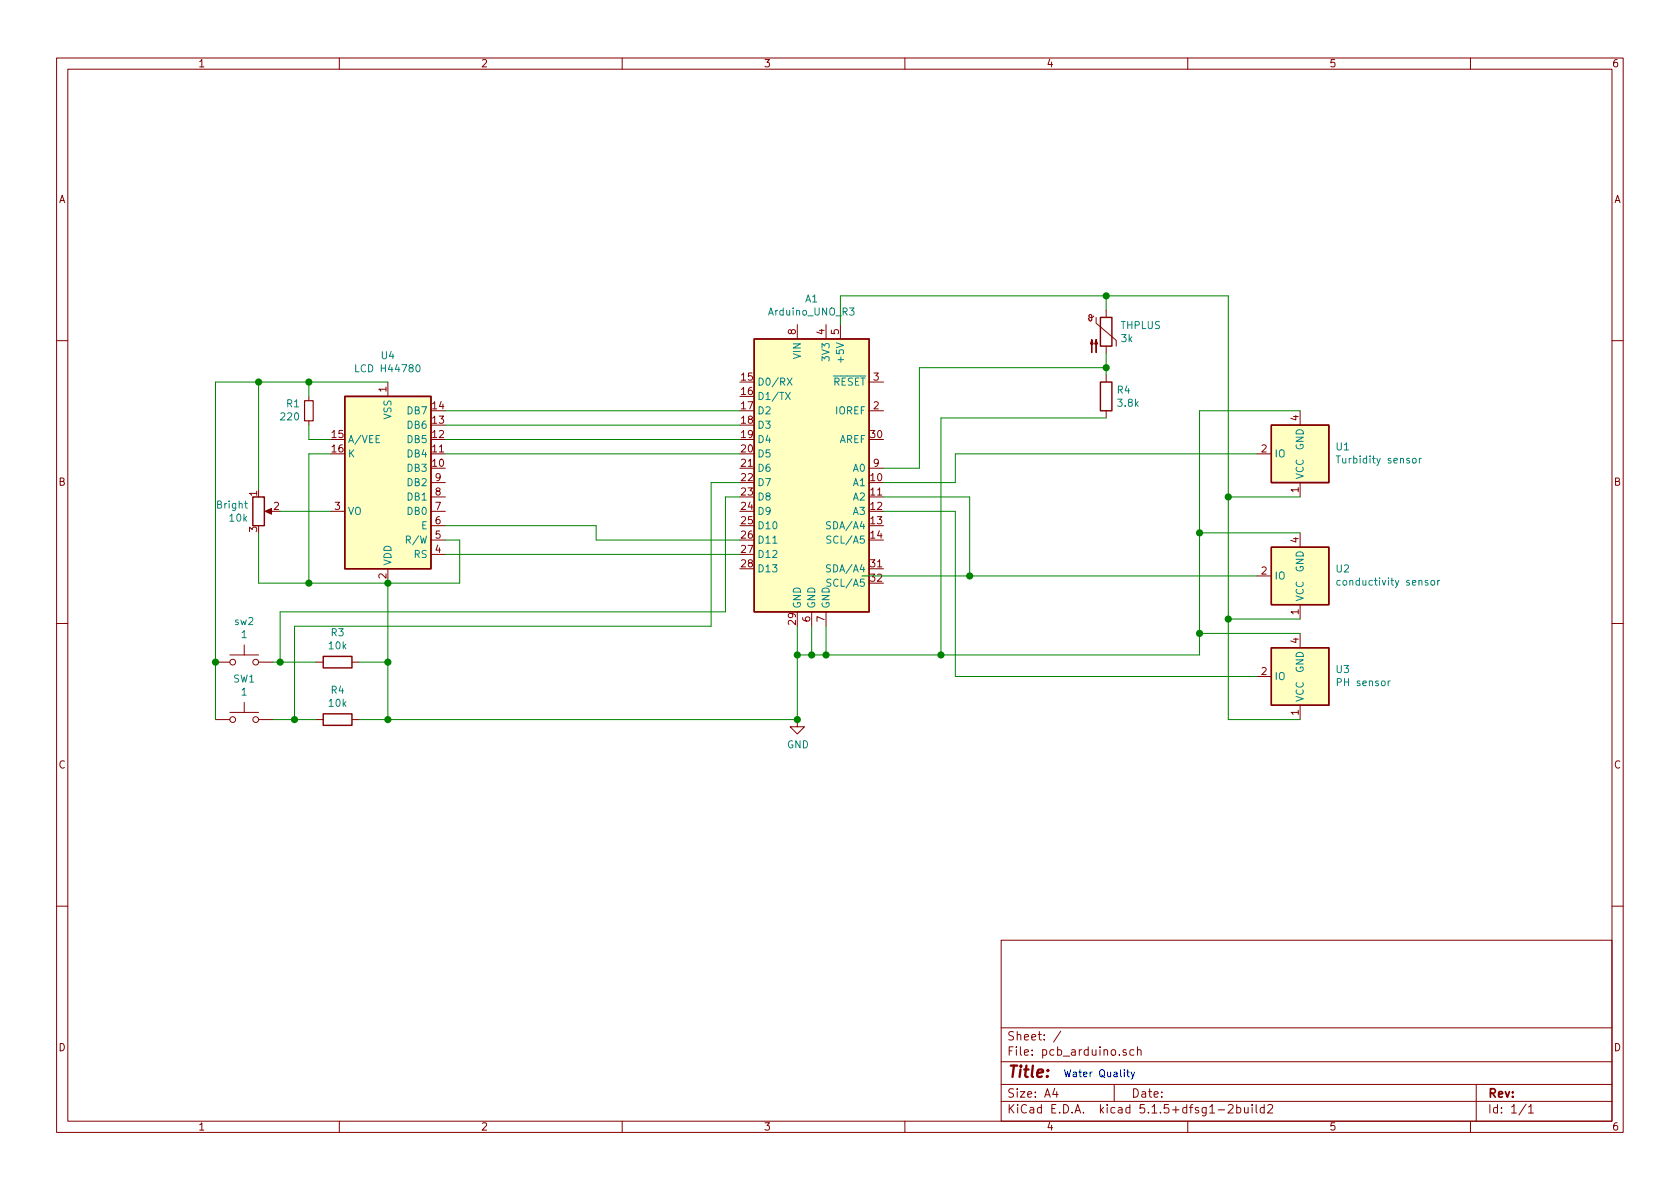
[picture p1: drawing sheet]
<svg xmlns="http://www.w3.org/2000/svg" width="297mm" height="210mm" viewBox="0 0 297 210" stroke-linecap="round" stroke-linejoin="round" font-family="sans-serif">
<g fill="none" stroke="#840000" stroke-width=".18">
<path d="M10 10.3h277v189.9h-277zM12 12.2h273v186.1h-273zM60 10.3v1.9M110 10.3v1.9M160 10.3v1.9M210 10.3v1.9M260 10.3v1.9M141 57.4v2.5M146 57.4v2.5M148.6 57.4v2.5M193.4 55.9l-.2 .2-.4 .1-.2-.2v-.3l.3-.1 .1 .2v.8l-.1 .2-.3-.2v-.2l-.2-.1M193.8 56.1v1l3.6 3.1v1"/>
<path d="M195.6 54.9v1.2M10 60.2h2M54.6 70.1v.8M54.6 74.4v.8M68.6 67.6v2.5M153.7 72.6h2.5M153.7 67.6h2.5M195.6 61.2v1.3M195.6 66.3v1.3M195.6 72.6v1.3M229.9 72.6v2.6M285 60.2h2"/>
<path d="M47.2 90.4h1.1M58.4 90.4h2.6M76.2 90.4h2.5M76.2 98h2.5M76.2 95.5h2.5M76.2 93h2.5M76.2 87.9h2.5M76.2 85.3h2.5M153.7 82.8h2.5M222.2 80.3h2.6M229.9 85.3v2.6M229.9 94.2v2.6"/>
<path d="M10 110.3h2M38.1 117.1h2.5M40.6 115.8h5.1M43.2 114v1.8M45.7 117.1h2.6M55.9 117.1h1.2M62.2 117.1h1.3M68.6 100.6v2.5M143.5 108.2v2.5M146 108.2v2.5M222.2 101.8h2.6M222.2 119.6h2.6"/>
<path d="M229.9 106.9v2.6M229.9 112v2.5M285 110.3h2M38.1 127.2h2.5M40.6 126h5.1M43.2 124.2v1.8M45.7 127.2h2.6M55.9 127.2h1.2M62.2 127.2h1.3M141 127.2v1.3h1.2l-1.2 1.3-1.3-1.3h1.3M229.9 124.7v2.5M10 160.2h2"/>
<path d="M177 166.3h108v32h-108zM285 160.2h2M60 198.3v1.9M110 198.3v1.9M160 198.3v1.9M177 194.8h108M177 191.8h108M177 187.8h108M177 181.8h108M186.5 192.5l-.4 1h1M186.8 193v1M187.6 182.3l-1.3 2"/>
<path d="M197 191.8v3M199.1 185.7l-.3-.1-.2 .2v.2l.5 .2v.3h-.5M200.5 185.7l-.4-.1-.3 .3v.6l.3 .1 .4-.1M201.1 185.7l.2-.1 .4 .1 .1 .9M201.1 185.1v1.5M210 198.3v1.9M215.4 196.3h1.1M217.2 195.5l.2-.2h.4l.2 .5-.9 1h.9M218.7 195.9l.4-.1 .3 .3-.1 .6h-.6M218.7 195.3v1.5M220 195.8l.1 .9 .3 .1 .3-.1M220.7 195.8v1"/>
<path d="M221.4 195.3v.2M221.4 195.8v1M222.1 195.3v1.3l.2 .2M223.5 195.9l-.4-.1-.3 .3 .1 .6 .2 .1 .4-.1M223.5 195.3v1.5M224.2 195.5l.2-.2h.3l.3 .5-.9 1h.9M260 198.3v1.9M261 191.8v6.5M269.8 195.2l-1.2 2M270.3 195.8l.4-.5v1.5M270.3 196.8h.8"/>
<circle cx="41.1" cy="117.1" r=".51"/>
<circle cx="45.2" cy="117.1" r=".51"/>
<circle cx="41.1" cy="127.2" r=".51"/>
<circle cx="45.2" cy="127.2" r=".51"/>
</g>
<g fill="#ffffc2" stroke="#ffffc2" stroke-width=".18">
<path d="M61 70.1h15.2v30.5h-15.2z"/>
<path d="M133.3 59.9h20.4v48.3h-20.4z"/>
<path d="M224.8 96.8h10.1v10.1h-10.1z"/>
<path d="M224.8 114.5h10.1v10.2h-10.1z"/>
<path d="M224.8 75.2h10.1v10.1h-10.1z"/>
</g>
<path d="M133.3 59.9h20.4v48.3h-20.4zM194.6 56.1h2v5.1h-2zM61 70.1h15.2v30.5h-15.2zM194.6 67.6h2v5h-2zM224.8 75.2h10.1v10.1h-10.1zM44.7 87.9h2v5.1h-2zM224.8 96.8h10.1v10.1h-10.1zM57.1 116.1h5.1v2h-5.1zM224.8 114.5h10.1v10.2h-10.1zM57.1 126.2h5.1v2.1h-5.1z" fill="none" stroke="#840000" stroke-width=".25"/>
<g fill="none" stroke="#008484" stroke-width=".18">
<path d="M150.2 54.5h.8l-.4 .4 .3 .2 .1 .4-.3 .2-.5-.1M62.9 64.5v1.3h.6M73.7 64.6l.1-.1a.67 .67 0 0 1 .5 .6 .67 .67 0 0 1-.5 .7 .83 .83 0 0 1-.1-1.2zM138.9 69.4l.8 1.3M139.2 66.8l.8 1.3M139.7 69.4l-.8 1.3M140 66.8l-.8 1.3M43.3 89h.4M43.4 88.6v1.1l.3 .2M146.8 92.3l-.4-.1-.2 .2v.4l.5 .2 .1 .3-.2 .2h-.5M146.8 99.9h-.4l-.2 .1v.4l.5 .2 .1 .3-.2 .2h-.5M146.9 94.9l-.5-.1-.2 .1v.4l.6 .2 .1 .3-.2 .3-.5-.1"/>
<path d="M236.2 80.6h.8M249.8 81.2l.2-.2 .3 .2 .1 .5-.1 .1-.3 .1-.2-.1zM251 81v.9M251.3 81l-.2 .1-.1 .2M146.9 102.5l-.5-.1-.2 .1v.4l.6 .2 .1 .3-.2 .3-.5-.1M237 102.7l-.4-.1-.2 .3 .1 .5h.5M253.1 102.7l.3-.1 .3 .3-.2 .5-.3 .1-.2-.3zM254.2 102.6v.9M254.6 102.6l-.4 .3M245.8 120.4l-.4 .2"/>
</g>
<g fill="#840000" stroke="#840000" stroke-width=".18">
<path d="M46.9 90.4l1.1-.5v1z"/>
<path d="M193 60.1l.3 .7h-.5l.2-.7v2.3z"/>
<path d="M193.8 60.1l.3 .7h-.6l.3-.7v2.3z"/>
</g>
<path d="M53.8 70.9h1.6v3.5h-1.6z" fill="none" stroke="#840000" stroke-width=".2"/>
<g fill="none" stroke="#008400" stroke-width=".18">
<path d="M148.6 57.4v-5.1h68.6v74.9h12.7M195.6 52.3v2.6M45.7 67.6v19M54.6 75.2v2.5h3.8M54.6 67.6v2.5M68.6 67.6h-30.5v59.6M78.7 72.6h52.1M78.7 75.2h52.1M78.7 77.7h52.1M195.6 62.5v3.8M195.6 65h-33v17.8h-6.4M195.6 73.9h-29.2v41.9"/>
<path d="M229.9 72.6h-17.8v43.2h-71.1M45.7 94.2v8.9h35.6v-7.6h-2.6M49.5 90.4h8.9M58.4 80.3h-3.8v22.8M78.7 80.3h52.1M78.7 93h26.7v2.5h25.4M78.7 98h52.1M130.8 87.9h-2.5v20.3h-78.8v8.9M130.8 85.3h-5.1v25.4h-73.6v16.5M156.2 87.9h15.2v13.9M156.2 90.4h12.7v29.2h53.3M212.1 94.2h17.8"/>
<path d="M217.2 87.9h12.7M222.2 80.3h-53.3v5h-12.7M48.3 117.1h7.6M63.5 117.1h5.1M68.6 103.1v24.1M141 110.7v16.5h-77.5M143.5 110.7v5.1M146 110.7v5.1M152.4 101.8h69.8M212.1 112h17.8M217.2 109.5h12.7M48.3 127.2h7.6"/>
</g>
<path d="M199.2 189.6h.5M199.4 189.1v1.1l.3 .2M200 189.6l.3 .8M200.6 189.6l-.4 1.1-.2 .1" fill="none" stroke="#0000c2" stroke-width=".18"/>
<g fill="#008400" stroke="#008400" stroke-width=".25">
<circle cx="52.1" cy="127.2" r=".51"/>
<circle cx="49.5" cy="117.1" r=".51"/>
<circle cx="68.6" cy="117.1" r=".51"/>
<circle cx="68.6" cy="127.2" r=".51"/>
<circle cx="141" cy="127.2" r=".51"/>
<circle cx="38.1" cy="117.1" r=".51"/>
<circle cx="45.7" cy="67.6" r=".51"/>
<circle cx="195.6" cy="52.3" r=".51"/>
<circle cx="217.2" cy="87.9" r=".51"/>
<circle cx="141" cy="115.8" r=".51"/>
<circle cx="212.1" cy="112" r=".51"/>
<circle cx="166.4" cy="115.8" r=".51"/>
<circle cx="54.6" cy="67.6" r=".51"/>
<circle cx="171.5" cy="101.8" r=".51"/>
<circle cx="212.1" cy="94.2" r=".51"/>
<circle cx="217.2" cy="109.5" r=".51"/>
<circle cx="146.1" cy="115.8" r=".51"/>
<circle cx="143.5" cy="115.8" r=".51"/>
<circle cx="195.6" cy="65" r=".51"/>
<circle cx="54.6" cy="103.1" r=".51"/>
<circle cx="68.6" cy="103.1" r=".51"/>
</g>
<text font-size="2.8" fill="#840000" x="178" y="190.5">Title:</text>
<g font-size="2.1" fill="#840000">
<text x="178" y="184">Sheet: /</text>
<text x="178" y="186.7">File: pcb_arduino.sch</text>
<text x="178" y="196.9">KiCad E.D.A. kicad 5.1.5+dfsg1-2build2</text>
<text x="178" y="194.1">Size: A4</text>
<text x="200" y="194.1">Date:</text>
<text x="263" y="194.1">Rev:</text>
<text x="263" y="196.9">Id: 1/1</text>
</g>
<g font-size="1.8" fill="#840000">
<text x="35" y="11.9">1</text>
<text x="85" y="11.9">2</text>
<text x="135" y="11.9">3</text>
<text x="185" y="11.9">4</text>
<text x="235" y="11.9">5</text>
<text x="285" y="11.9">6</text>
<text x="10.4" y="35.9">A</text>
<text x="285.4" y="35.9">A</text>
<text x="140.7" y="59.2" transform="rotate(-90 140.7 59.2)">8</text>
<text x="145.8" y="59.2" transform="rotate(-90 145.8 59.2)">4</text>
<text x="148.3" y="59.2" transform="rotate(-90 148.3 59.2)">5</text>
<text x="68.3" y="69.3" transform="rotate(-90 68.3 69.3)">1</text>
<text x="131.1" y="67.3">15</text>
<text x="131.1" y="69.8">16</text>
<text x="154.5" y="67.3">3</text>
<text x="58.7" y="77.5">15</text>
<text x="76.5" y="77.5">12</text>
<text x="76.5" y="74.9">13</text>
<text x="76.5" y="72.4">14</text>
<text x="131.1" y="72.4">17</text>
<text x="131.1" y="74.9">18</text>
<text x="131.1" y="77.5">19</text>
<text x="154" y="77.5">30</text>
<text x="154.5" y="72.4">2</text>
<text x="229.6" y="74.4" transform="rotate(-90 229.6 74.4)">4</text>
<text x="58.7" y="80">16</text>
<text x="76.5" y="82.5">10</text>
<text x="76.5" y="80">11</text>
<text x="131.1" y="80">20</text>
<text x="131.1" y="82.5">21</text>
<text x="154.5" y="82.5">9</text>
<text x="223" y="80">2</text>
<text x="10.4" y="85.9">B</text>
<text x="45.5" y="87.7" transform="rotate(-90 45.5 87.7)">1</text>
<text x="77" y="87.6">8</text>
<text x="77" y="85.1">9</text>
<text x="131.1" y="85.1">22</text>
<text x="131.1" y="87.6">23</text>
<text x="154" y="85.1">10</text>
<text x="154" y="87.6">11</text>
<text x="229.6" y="87.1" transform="rotate(-90 229.6 87.1)">1</text>
<text x="285.4" y="85.9">B</text>
<text x="45.5" y="94.1" transform="rotate(-90 45.5 94.1)">3</text>
<text x="48.4" y="90.2">2</text>
<text x="59.2" y="90.2">3</text>
<text x="77" y="95.2">5</text>
<text x="77" y="92.7">6</text>
<text x="77" y="90.2">7</text>
<text x="131.1" y="90.2">24</text>
<text x="131.1" y="92.7">25</text>
<text x="131.1" y="95.2">26</text>
<text x="154" y="90.2">12</text>
<text x="154" y="92.7">13</text>
<text x="154" y="95.2">14</text>
<text x="229.6" y="96" transform="rotate(-90 229.6 96)">4</text>
<text x="77" y="97.8">4</text>
<text x="131.1" y="97.8">27</text>
<text x="131.1" y="100.3">28</text>
<text x="154" y="100.3">31</text>
<text x="223" y="101.6">2</text>
<text x="68.3" y="102.3" transform="rotate(-90 68.3 102.3)">2</text>
<text x="154" y="102.9">32</text>
<text x="140.7" y="110.4" transform="rotate(-90 140.7 110.4)">29</text>
<text x="143.3" y="110" transform="rotate(-90 143.3 110)">6</text>
<text x="145.8" y="110" transform="rotate(-90 145.8 110)">7</text>
<text x="229.6" y="113.8" transform="rotate(-90 229.6 113.8)">4</text>
<text x="229.6" y="108.7" transform="rotate(-90 229.6 108.7)">1</text>
<text x="223" y="119.4">2</text>
<text x="229.6" y="126.5" transform="rotate(-90 229.6 126.5)">1</text>
<text x="10.4" y="135.9">C</text>
<text x="285.4" y="135.9">C</text>
<text x="10.4" y="185.9">D</text>
<text x="285.4" y="185.9">D</text>
<text x="35" y="199.9">1</text>
<text x="85" y="199.9">2</text>
<text x="135" y="199.9">3</text>
<text x="185" y="199.9">4</text>
<text x="235" y="199.9">5</text>
<text x="285" y="199.9">6</text>
</g>
<g font-size="1.8" fill="#008484">
<text x="142.4" y="53.5">A1</text>
<text x="136" y="55.8">Arduino_UNO_R3</text>
<text x="198.2" y="58.2">THPLUS</text>
<text x="63.4" y="65.8">LCD H44780</text>
<text x="67.5" y="63.5">U4</text>
<text x="141.6" y="63.4" transform="rotate(-90 141.6 63.4)">VIN</text>
<text x="146.7" y="63.6" transform="rotate(-90 146.7 63.6)">3V3</text>
<text x="149.2" y="63.6" transform="rotate(-90 149.2 63.6)">+5V</text>
<text x="198.3" y="60.5">3k</text>
<text x="133.9" y="68.2">D0/RX</text>
<text x="133.9" y="70.7">D1/TX</text>
<text x="147.3" y="68.2">RESET</text>
<text x="197.6" y="69.6">R4</text>
<text x="197.7" y="71.9">3.8k</text>
<text x="49.8" y="74.3">220</text>
<text x="50.7" y="72">R1</text>
<text x="69.2" y="74.1" transform="rotate(-90 69.2 74.1)">VSS</text>
<text x="72.2" y="75.8">DB6</text>
<text x="72.2" y="73.3">DB7</text>
<text x="133.9" y="73.3">D2</text>
<text x="133.9" y="75.8">D3</text>
<text x="147.8" y="73.3">IOREF</text>
<text x="61.5" y="78.4">A/VEE</text>
<text x="61.5" y="80.9">K</text>
<text x="72.2" y="83.4">DB3</text>
<text x="72.2" y="80.9">DB4</text>
<text x="72.2" y="78.4">DB5</text>
<text x="133.9" y="78.4">D4</text>
<text x="133.9" y="80.9">D5</text>
<text x="133.9" y="83.4">D6</text>
<text x="148.3" y="78.4">AREF</text>
<text x="150.9" y="83.4">A0</text>
<text x="225.3" y="80.9">IO</text>
<text x="230.5" y="79.6" transform="rotate(-90 230.5 79.6)">GND</text>
<text x="236.3" y="79.6">U1</text>
<text x="236.9" y="82">Turbidity sensor</text>
<text x="38.4" y="89.9">Bright</text>
<text x="72.2" y="88.5">DB1</text>
<text x="72.2" y="86">DB2</text>
<text x="133.9" y="86">D7</text>
<text x="133.9" y="88.5">D8</text>
<text x="150.9" y="86">A1</text>
<text x="150.9" y="88.5">A2</text>
<text x="230.5" y="84.8" transform="rotate(-90 230.5 84.8)">VCC</text>
<text x="40.7" y="92.2">10k</text>
<text x="61.5" y="91.1">VO</text>
<text x="72.2" y="91.1">DB0</text>
<text x="74.5" y="93.6">E</text>
<text x="133.9" y="91.1">D9</text>
<text x="133.9" y="93.6">D10</text>
<text x="146.7" y="93.6">SDA/A4</text>
<text x="150.9" y="91.1">A3</text>
<text x="69.2" y="100.1" transform="rotate(-90 69.2 100.1)">VDD</text>
<text x="72.3" y="96.1">R/W</text>
<text x="73.2" y="98.7">RS</text>
<text x="133.9" y="96.1">D11</text>
<text x="133.9" y="98.7">D12</text>
<text x="133.9" y="101.2">D13</text>
<text x="146.7" y="101.2">SDA/A4</text>
<text x="146.9" y="96.1">SCL/A5</text>
<text x="230.5" y="101.2" transform="rotate(-90 230.5 101.2)">GND</text>
<text x="236.3" y="101.2">U2</text>
<text x="141.6" y="107.7" transform="rotate(-90 141.6 107.7)">GND</text>
<text x="144.1" y="107.7" transform="rotate(-90 144.1 107.7)">GND</text>
<text x="146.7" y="107.7" transform="rotate(-90 146.7 107.7)">GND</text>
<text x="146.9" y="103.8">SCL/A5</text>
<text x="225.3" y="102.5">IO</text>
<text x="230.5" y="106.4" transform="rotate(-90 230.5 106.4)">VCC</text>
<text x="237.1" y="103.6">conductivity sensor</text>
<text x="41.5" y="110.5">sw2</text>
<text x="42.7" y="112.8">1</text>
<text x="58.6" y="112.5">R3</text>
<text x="58.2" y="114.8">10k</text>
<text x="230.5" y="119" transform="rotate(-90 230.5 119)">GND</text>
<text x="236.3" y="119">U3</text>
<text x="41.3" y="120.7">SW1</text>
<text x="42.7" y="123">1</text>
<text x="58.2" y="125">10k</text>
<text x="58.6" y="122.7">R4</text>
<text x="225.3" y="120.3">IO</text>
<text x="230.5" y="124.2" transform="rotate(-90 230.5 124.2)">VCC</text>
<text x="236.7" y="121.3">PH sensor</text>
<text x="139.1" y="132.3">GND</text>
</g>
<text font-size="1.8" fill="#0000c2" x="188" y="190.5">Water Quality</text>
</svg>
